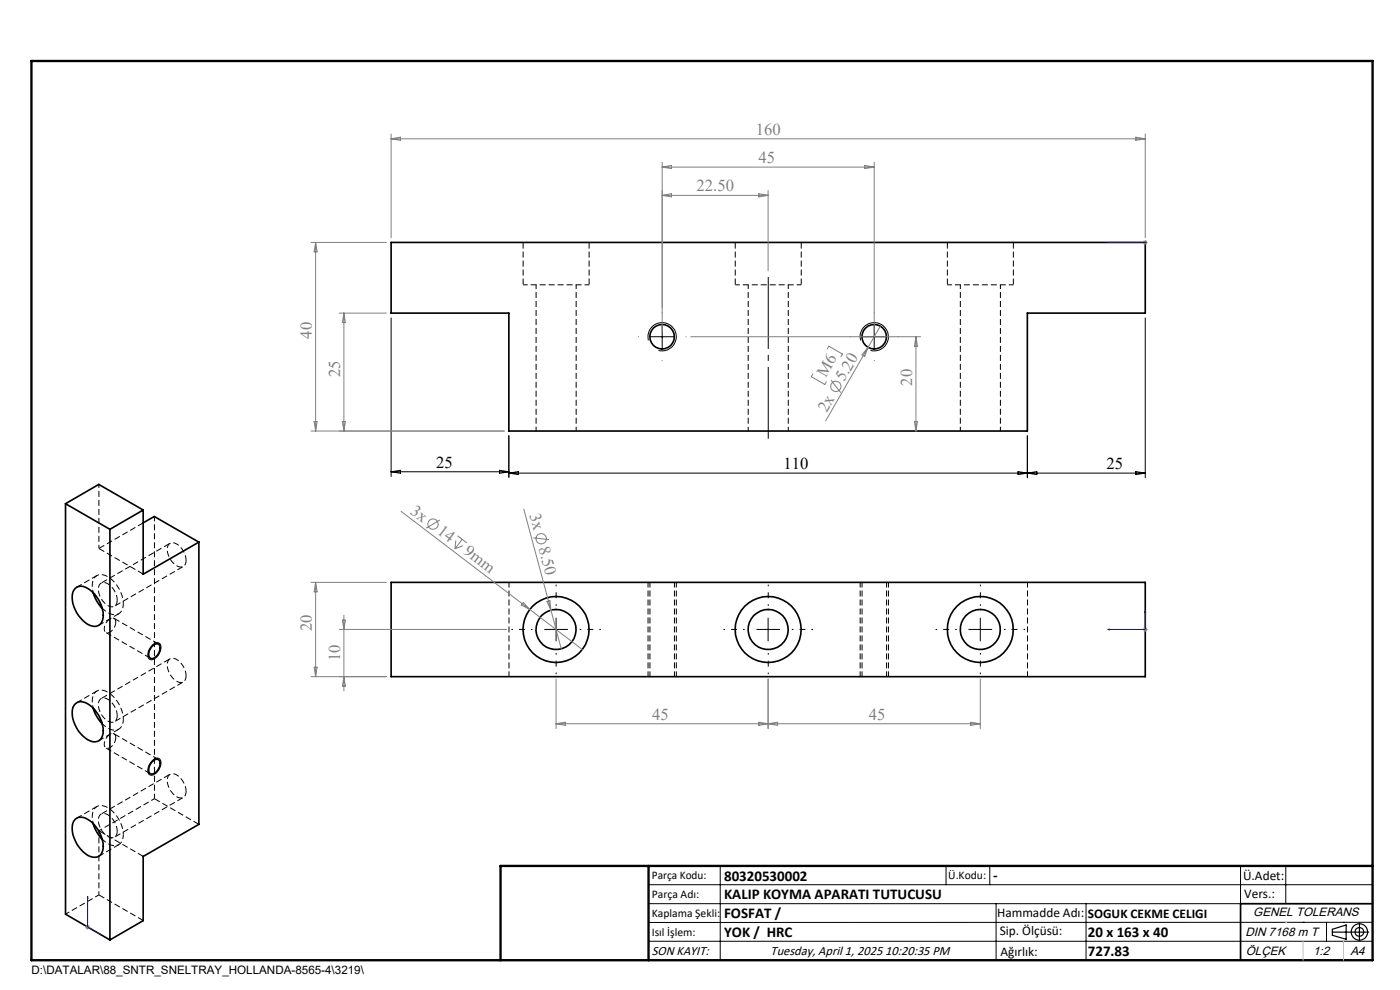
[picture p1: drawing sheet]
<svg xmlns="http://www.w3.org/2000/svg" width="297mm" height="210mm" viewBox="0 0 297 210" stroke-linecap="round" stroke-linejoin="round" font-family="sans-serif">
<path d="M111 60.4h14M156 60.4h14M201 60.4h14M21.7 129a3.2 3.2 0 0 0 3.5 1.2 2.25 2.25 0 0 0 1-2.2M21.7 153.5a3.2 3.2 0 0 0 3.5 1.2 2.25 2.25 0 0 0 1-2.2M21.7 178a3.2 3.2 0 0 0 3.5 1.2 2.25 2.25 0 0 0 1-2.2" fill="none" stroke="#000" stroke-width=".21" stroke-dasharray="1.3 .6" stroke-dashoffset=".3" stroke-linecap="butt"/>
<path d="M111 51.4v9M156 51.4v9M201 51.4v9M125 60.4v-9M170 60.4v-9M215 60.4v-9" fill="none" stroke="#000" stroke-width=".21" stroke-dasharray="1.3 .6" stroke-dashoffset="-.1" stroke-linecap="butt"/>
<path d="M113.7 60.4v31M158.7 60.4v31M203.7 60.4v31M122.2 91.4v-31M167.2 91.4v-31M212.2 91.4v-31M13.9 193.9l7.1-4.1" fill="none" stroke="#000" stroke-width=".21" stroke-dasharray="1.3 .6" stroke-dashoffset=".4" stroke-linecap="butt"/>
<g fill="none" stroke="#000" stroke-width=".35">
<path d="M83 51.4h160v15h-25.1v25h-110v-25h-24.9zM13.9 106.8l9.4 5.5M13.9 106.8v87.1l9.4 5.5M13.9 106.8l7.1-4 9.4 5.4M23.3 112.3v87.1M30.4 108.2l-7.1 4.1M30.4 108.2v13.6l11.8-6.8M30.4 110.9l2.3-1.3 9.5 5.4M42.2 115v59.9l-11.8 6.8v13.6l-7.1 4.1M15.9 124.8a2.26 2.26 0 0 1 3.2 .4 6.8 6.8 0 0 1 2.6 6.4 1.95 1.95 0 0 1-3.1 .8 6.9 6.9 0 0 1-3.1-6.8zM19.8 125.7l.7 1.8 1.2 1.6M32.4 136.9a.88 .88 0 0 1 1.2-.3 .88 .88 0 0 1 .3 1.2l-.1 .4a2.21 2.21 0 0 1-1.7 1.5 1.11 1.11 0 0 1-.4-1.7z"/>
<path d="M83 123.5h160v20h-160zM15.9 149.3a2.68 2.68 0 0 1 3.7 .8 6.5 6.5 0 0 1 2.1 6 1.95 1.95 0 0 1-3.1 .8 6.9 6.9 0 0 1-3.1-6.8zM19.8 150.2l.7 1.8 1.2 1.6M15.9 173.8a2.36 2.36 0 0 1 3.2 .3 6.9 6.9 0 0 1 2.6 6.5 1.94 1.94 0 0 1-3.1 .8 7 7 0 0 1-3.1-6.8zM19.8 174.7l.7 1.8 1.2 1.6M32.1 161.7a.99 .99 0 0 1 .9-.6 .99 .99 0 0 1 .9 .5 2.39 2.39 0 0 1-1.8 2.6 1.09 1.09 0 0 1-.4-1.6zM291.2 191.7h-28v12"/>
<circle cx="140.5" cy="71.4" r="2.6"/>
<circle cx="185.5" cy="71.4" r="2.61"/>
<circle cx="118" cy="133.5" r="7"/>
<circle cx="118" cy="133.5" r="4.2"/>
<circle cx="163" cy="133.5" r="4.3"/>
<circle cx="163" cy="133.5" r="7"/>
<circle cx="207.9" cy="133.5" r="7"/>
<circle cx="208" cy="133.5" r="4.2"/>
</g>
<g fill="none" stroke="#000" stroke-width=".21" stroke-dasharray="1.3 .6" stroke-dashoffset=".2" stroke-linecap="butt">
<path d="M39.5 118.9a3.9 3.9 0 0 0-2.9-3.8 1.29 1.29 0 0 0-1.1 1.7 3.7 3.7 0 0 0 3 3.5 1.21 1.21 0 0 0 1-1.4M24.9 127.3a3.9 3.9 0 0 0-2.9-3.7 1.29 1.29 0 0 0-1.1 1.6 3.7 3.7 0 0 0 3 3.5 1.21 1.21 0 0 0 1-1.4M137.5 123.5v20M137.9 123.5v20M182.5 123.5v20M182.9 123.5v20M24.9 151.8a3.9 3.9 0 0 0-2.9-3.8 1.29 1.29 0 0 0-1.1 1.7 3.7 3.7 0 0 0 3 3.5 1.21 1.21 0 0 0 1-1.4M39.5 143.4a3.9 3.9 0 0 0-2.9-3.8 1.29 1.29 0 0 0-1.1 1.7 3.7 3.7 0 0 0 3 3.5 1.21 1.21 0 0 0 1-1.4M108 143.5v-20M143.1 143.5v-20M143.5 143.5v-20M188.1 143.5v-20"/>
<path d="M188.5 143.5v-20M218 143.5v-20M24.9 176.3a3.9 3.9 0 0 0-2.9-3.8 1.29 1.29 0 0 0-1.1 1.7 3.7 3.7 0 0 0 3 3.5 1.21 1.21 0 0 0 1-1.4M32.8 169.4v-59.9M39.5 167.9a3.9 3.9 0 0 0-2.9-3.8 1.29 1.29 0 0 0-1.1 1.7 3.7 3.7 0 0 0 3 3.5 1.21 1.21 0 0 0 1-1.4"/>
</g>
<path d="M21 102.7v13.6M21 176.2v13.6M32.8 169.4l-11.8 6.8" fill="none" stroke="#000" stroke-width=".21" stroke-dasharray="1.3 .6" stroke-dashoffset=".5" stroke-linecap="butt"/>
<path d="M26.2 128a6.8 6.8 0 0 0-4.4-6.1 1.94 1.94 0 0 0-2.2 2.3l.2 1.5M26.2 152.5a6.8 6.8 0 0 0-4.4-6.1 1.94 1.94 0 0 0-2.2 2.3l.2 1.5M26.2 177a6.8 6.8 0 0 0-4.4-6.1 1.94 1.94 0 0 0-2.2 2.3l.2 1.5" fill="none" stroke="#000" stroke-width=".21" stroke-dasharray="1.3 .6" stroke-dashoffset=".7" stroke-linecap="butt"/>
<path d="M21 116.3l9.4-5.4M21 116.3l9.4 5.5M22.5 134.2l9.4 5.4M33.6 136.6l-9.4-5.4M22.5 158.7l9.4 5.4M21 176.2l9.4 5.5M32.8 169.4l9.4 5.5M33.6 161.1l-9.4-5.4M21 189.8l9.4 5.5" fill="none" stroke="#000" stroke-width=".21" stroke-dasharray="1.3 .6" stroke-linecap="butt"/>
<path d="M20.5 122.1l-4.2 2.4M21 132.6l4.2-2.4M24.6 132a.82 .82 0 0 0-.6-.9 .82 .82 0 0 0-1 .4 1.94 1.94 0 0 0-.5 2.7 2 2 0 0 0 2.1-2.2M20.5 146.6l-4.2 2.4M21 157.1l4.2-2.4M24.6 156.5a.82 .82 0 0 0-.6-.9 .82 .82 0 0 0-1 .4 1.94 1.94 0 0 0-.5 2.7 2 2 0 0 0 2.1-2.2M20.5 171.1l-4.2 2.4M21 181.6l4.2-2.4" fill="none" stroke="#000" stroke-width=".21" stroke-dasharray="1.3 .6" stroke-dashoffset=".1" stroke-linecap="butt"/>
<path d="M36.1 115.2l-14.6 8.5M24.3 128.6l14.6-8.4M36.1 139.7l-14.6 8.5M24.3 153.1l14.6-8.4M24.3 177.6l14.6-8.5M36.1 164.2l-14.6 8.5" fill="none" stroke="#000" stroke-width=".21" stroke-dasharray="1.3 .6" stroke-dashoffset="-.2" stroke-linecap="butt"/>
<g fill="none" stroke="#808080" stroke-width=".21">
<path d="M83 28.4v22M83 29.4h160M83 29.4l1.9-.3v.7zM140.5 34.4v36M140.5 35.4l2-.3v.7zM140.5 35.4h45M183.4 35.1l2.1 .3-2.1 .4zM185.5 34.4v36M240.9 29.1l2.1 .3-2.1 .4zM243 28.4v22M66 51.4h16M67 51.4v40"/>
<path d="M67 51.4l.3 2h-.7zM140.5 41.4h22.4M140.5 41.4l2-.3v.7zM161 41.1l1.9 .3-1.9 .4zM162.9 40.4v17M242.5 51.4h1M242.6 51.1l.7 .7M243 50.9v1M243.3 51.1l-.7 .7M72 66.4h10M73 66.4v25M73 66.4l.3 2h-.7z"/>
<path d="M146.5 71.4h48.8M172.4 79.3l-.3 .6 2.9 1.7 .3-.6M175.5 74l.3-.6 2.9 1.7-.3 .6M184.1 73.7l-.7 1.9-.5-.4zM186.8 69.2l-11.6 20.1M194.3 71.4v20M194.3 71.4l.3 2h-.6zM66 91.4h41M66.6 89.4h.7l-.3 2zM72.6 89.4h.7l-.3 2zM176.3 80.6l2.1 2.7M194 89.4h.6l-.3 2z"/>
<path d="M85.1 108.5l38.4 29.3M93.3 110.3l-2.9 1.7M96.7 114.6l-.2 1.8M97 113.7l2.1 1.5M98 114.4l-1.5 2M98.2 115.8l-1.7 .6M111.1 108l5.8 21.4M113.1 114.1l3.4 .4M66 123.5h16M67 123.5v20M67 123.5l.3 2h-.7zM72 133.5h35.5"/>
<path d="M72.6 131.5h.7l-.3 2zM73 130.5v16M111 127.8l1.4 1.5-1.8-1zM116 127.6l.7-.2 .2 2zM116.9 129.4l2.2 8.2M242.5 133.5h1M242.6 133.2l.7 .7M243 133v1M243.3 133.2l-.7 .7M66 143.5h16M66.6 141.5h.7l-.3 2zM73 143.5l.3 2h-.7z"/>
<path d="M118 144v10.5M118 153.5h90M118 153.5l1.9-.3v.7zM161 153.2l1.9 .3-1.9 .4zM162.9 144v10.5M162.9 153.5l2.1-.3v.7zM206 153.2l2 .3-2 .4zM208 144v10.5M18.1 196.7h1M18.2 196.3l.7 .7M18.6 196.1v1.1M18.9 196.3l-.7 .7"/>
<circle cx="177.3" cy="82" r="1.1"/>
<circle cx="91.9" cy="111.2" r="1.1"/>
<circle cx="114.8" cy="114.3" r="1.11"/>
</g>
<g fill="none" stroke="#000" stroke-width=".21">
<path d="M83 67.4v33.7M137.5 72.2a3 3 0 0 1 2.7-3.8 3 3 0 0 1 3.2 3.2 3 3 0 0 1-3.7 2.7M138 71.4h4.9M140.5 68.9v5M182.6 72.2a2.99 2.99 0 0 1 2.6-3.8 2.99 2.99 0 0 1 3.2 3.3 2.99 2.99 0 0 1-3.7 2.6M183 71.4h5M185.5 68.9v5M243 67.4v33.9M106 99.8l1.9 .3-1.9 .3zM107.9 92.4v8.9M217.9 92.4v8.9M83 100.1h24.9"/>
<path d="M83 100.1l1.9-.3v.6zM107.9 100.4h135.1M107.9 100.4l2.1-.4v.7zM216 100v.7l4-.7v.7zM240.9 100l2.1 .4-2.1 .3zM32.4 136.7a.95 .95 0 0 1 1.2-.4 .95 .95 0 0 1 .5 1.2 2.75 2.75 0 0 1-2 2.5 1.11 1.11 0 0 1-.7-1.7l.4-.8zM115.5 133.5h5M118 131v5M160.5 133.5h5M162.9 131v5M205.5 133.5h5M208 131v5"/>
<path d="M32.1 161.6a1.17 1.17 0 0 1 2-.3 2.7 2.7 0 0 1-2 3.2 1.11 1.11 0 0 1-.7-1.7zM137.6 187.7h153.6M137.6 191.7h153.6M137.6 199.7h153.6M152.8 183.7v20M200.7 183.7v4M210 183.7v4M211.3 191.7v12M230.4 191.7v12M263.2 183.7v20M272.8 183.7v8M276.4 195.6h.1"/>
<path d="M281.4 195.6v4.1M285 195.6h.1M291.2 195.6l-153.6 .1"/>
</g>
<g fill="none" stroke="#000" stroke-width=".25">
<path d="M282.6 197.7h7.8M282.6 197.1l3-.9v3l-3-.8zM288.4 195.8v3.8M106.2 203.7h185"/>
<circle cx="288.4" cy="197.7" r="1.74"/>
<circle cx="288.4" cy="197.7" r=".93"/>
</g>
<path d="M235 51.4h.4h-.4M235 51.4h8M242.9 51.4h.2zM243 51.4h.1M235 133.5l.4-.1v.2zM243 129.5l.1 .5h-.2zM243 129.5v4h-8M18.6 190.1l.1 .4-.2-.1zM18.6 190.1v6.6l2.8 1.6M21.1 198l.3 .3-.3-.1z" fill="none" stroke="#00f" stroke-width=".21"/>
<path d="M135.5 71.4h-.1M140.5 66.4v-.1M140.5 76.4v.1M145.5 71.4h.1M180.5 71.4h-.1M185.5 66.4v-.1M185.5 76.4v.1M190.5 71.4h.1" fill="none" stroke="#000" stroke-width=".21" stroke-dasharray="15.2 1.3 1.3 1.3" stroke-linecap="butt"/>
<path d="M113 133.5h-4.5M118 128.5v-4.5M118 138.5v4.5M123 133.5h4.5M158 133.5h-4.5M163 128.5v-4.5M163 138.5v4.5M168 133.5h4.5M203 133.5h-4.5M208 128.5v-4.5M208 138.5v4.5M213 133.5h4.5" fill="none" stroke="#000" stroke-width=".21" stroke-dasharray="15.2 1.3 1.3 1.3" stroke-dashoffset="14.9" stroke-linecap="butt"/>
<path d="M163 93.4v-35" fill="none" stroke="#000" stroke-width=".21" stroke-dasharray="15.2 1.3 1.3 1.3" stroke-dashoffset="-.4" stroke-linecap="butt"/>
<path d="M6.7 12.9h284.5v190.8h-284.5zM137.6 183.7v20M291.2 183.7h-185v20" fill="none" stroke="#000" stroke-width=".5"/>
<path d="M276.4 199.7v4M285 199.7v4" fill="none" stroke="#c0c0c0" stroke-width=".21"/>
<path d="M272.8 195.6h.1" fill="none" stroke="#c0c0c0" stroke-width=".25"/>
<g fill="#00f">
<path d="M242.9 51.4h.2zM235 51.4h.4z"/>
<path d="M21.1 198l.3 .3-.3-.1zM18.6 190.1l.1 .4-.2-.1z"/>
<path d="M243 129.5l.1 .5h-.2zM235 133.5l.4-.1v.2z"/>
</g>
<g font-size="3.5" fill="#808080">
<text x="160.4" y="28.6">160</text>
<text x="160.9" y="34.6">45</text>
<text x="147.8" y="40.6">22.50</text>
<text x="66.1" y="71.8" transform="rotate(-90 66.1 71.8)">40</text>
<text x="72.1" y="80" transform="rotate(-90 72.1 80)">25</text>
<text x="175.2" y="80.1" transform="rotate(-60 175.2 80.1)">M6</text>
<text x="179.1" y="81.1" transform="rotate(-60 179.1 81.1)">5.20</text>
<text x="193.5" y="81.8" transform="rotate(-90 193.5 81.8)">20</text>
<text x="175.4" y="87.5" transform="rotate(-60 175.4 87.5)">2x</text>
<text x="86.9" y="108.7" transform="rotate(37 86.9 108.7)">3x</text>
<text x="92.6" y="113.1" transform="rotate(37 92.6 113.1)">14</text>
<text x="112.3" y="109.3" transform="rotate(75 112.3 109.3)">3x</text>
<text x="98.2" y="117.4" transform="rotate(37 98.2 117.4)">9mm</text>
<text x="114.2" y="116.3" transform="rotate(75 114.2 116.3)">8.50</text>
<text x="66.1" y="133.9" transform="rotate(-90 66.1 133.9)">20</text>
<text x="72.1" y="140.3" transform="rotate(-90 72.1 140.3)">10</text>
<text x="138.4" y="152.7">45</text>
<text x="184.3" y="152.7">45</text>
</g>
<g font-size="3.5">
<text x="92.6" y="99.2">25</text>
<text x="166.2" y="99.5">110</text>
<text x="234.7" y="99.5">25</text>
</g>
<g font-size="3.2">
<text x="153.6" y="190.8">KALIP KOYMA APARATI TUTUCUSU</text>
<text x="153.6" y="186.8">80320530002</text>
<text x="210.7" y="186.6">-</text>
<text x="153.6" y="194.8">FOSFAT /</text>
<text x="153.6" y="198.8">YOK / HRC</text>
<text x="230.8" y="198.7">20 x 163 x 40</text>
<text x="230.8" y="202.8">727.83</text>
</g>
<g font-size="2.8">
<text x="263.7" y="186.7">Ü.Adet:</text>
<text x="263.9" y="190.5">Vers.:</text>
<text x="211.5" y="194.5">Hammadde Adı:</text>
<text x="230.8" y="194.7">SOGUK CEKME CELIGI</text>
<text x="138.3" y="202.6">SON KAYIT:</text>
<text x="163.5" y="202.6">Tuesday, April 1, 2025 10:20:35 PM</text>
<text x="212.1" y="198.4">Sip. Ölçüsü:</text>
<text x="212.2" y="202.7">Ağırlık:</text>
</g>
<g font-size="2.6">
<text x="265.9" y="194.4">GENEL TOLERANS</text>
<text x="264.2" y="198.5">DIN 7168 m T</text>
<text x="264.3" y="202.6">ÖLÇEK</text>
<text x="278.5" y="202.6">1:2</text>
<text x="286.5" y="202.6">A4</text>
</g>
<g font-size="2.5">
<text x="138.3" y="186.4">Parça Kodu:</text>
<text x="138.3" y="190.5">Parça Adı:</text>
<text x="201.2" y="186.5">Ü.Kodu:</text>
<text x="138.3" y="194.5">Kaplama Şekli:</text>
<text x="138.3" y="198.6">Isıl İşlem:</text>
<text x="6.7" y="206.7">D:\DATALAR\88_SNTR_SNELTRAY_HOLLANDA-8565-4\3219\</text>
</g>
</svg>
